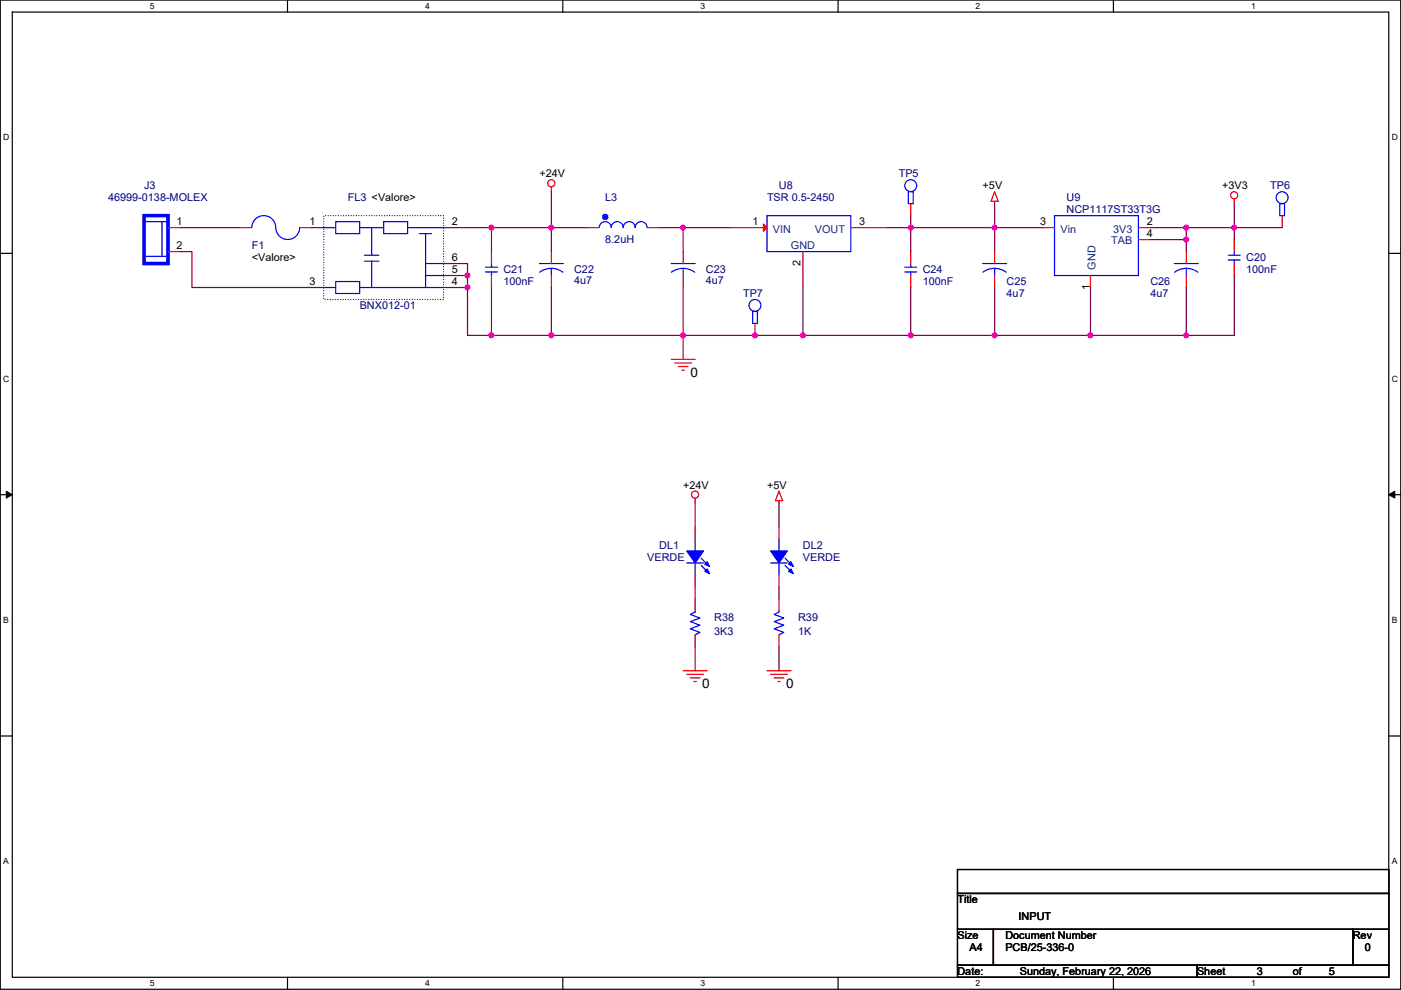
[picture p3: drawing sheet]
<svg xmlns="http://www.w3.org/2000/svg" width="297mm" height="210mm" viewBox="0 0 297 210" stroke-linecap="round" stroke-linejoin="round" font-family="sans-serif">
<path d="M.1 0h296.9v209.8h-296.9zM2.6 2.6h291.8v204.7h-291.8z" fill="none" stroke="#000" stroke-width=".25"/>
<g fill="#fff">
<path d="M31.8 .3h1v2h-1z"/>
<path d="M31.8 207.5h1v2.1h-1z"/>
</g>
<path d="M61 0v2.6M61 207.3v2.5" fill="none" stroke="#000" stroke-width=".25"/>
<g fill="#fff">
<path d="M90.1 .3h1v2h-1z"/>
<path d="M90.1 207.5h1v2.1h-1z"/>
</g>
<path d="M119.3 0v2.6M119.3 207.3v2.5" fill="none" stroke="#000" stroke-width=".25"/>
<g fill="#fff">
<path d="M148.5 .3h1v2h-1z"/>
<path d="M148.5 207.5h1v2.1h-1z"/>
</g>
<path d="M177.7 0v2.6M177.7 207.3v2.5" fill="none" stroke="#000" stroke-width=".25"/>
<g fill="#fff">
<path d="M206.9 .3h1v2h-1z"/>
<path d="M206.9 207.5h1v2.1h-1z"/>
</g>
<path d="M236.1 0v2.6M236.1 207.3v2.5" fill="none" stroke="#000" stroke-width=".25"/>
<g fill="#fff">
<path d="M265.2 .3h1v2h-1z"/>
<path d="M265.2 207.5h1v2.1h-1z"/>
<path d="M.7 28.2h1.3v2h-1.3z"/>
<path d="M295.1 28.2h1.3v2h-1.3z"/>
<path d="M.7 79.3h1.3v2.1h-1.3z"/>
<path d="M295.1 79.3h1.3v2.1h-1.3z"/>
</g>
<path d="M.1 53.7h2.5M294.4 53.7h2.6" fill="none" stroke="#000" stroke-width=".25"/>
<g fill="#fff">
<path d="M.7 130.5h1.2v2h-1.2z"/>
<path d="M295.1 130.5h1.2v2h-1.2z"/>
</g>
<path d="M.1 104.9h2.5M294.4 104.9h2.6" fill="none" stroke="#000" stroke-width=".25"/>
<path d="M1.3 104.2l1.3 .7-1.3 .7zM294.4 104.9l1.3-.7v1.4z" fill="#000" stroke="#000" stroke-width=".21"/>
<g fill="#fff">
<path d="M.7 181.7h1.2v2h-1.2z"/>
<path d="M295.1 181.7h1.2v2h-1.2z"/>
</g>
<path d="M.1 156.1h2.5M294.4 156.1h2.6M203 184.4h91.4v5.1h-91.4zM203 189.5h91.4v7.6h-91.4zM203 197.1h7.6v7.6h-7.6zM210.6 197.1h76.2v7.6h-76.2zM286.8 197.1h7.6v7.6h-7.6zM203 204.7h50.8v2.6h-50.8zM253.8 204.7h40.6v2.6h-40.6z" fill="none" stroke="#000" stroke-width=".25"/>
<g fill="none" stroke="#f00" stroke-width=".25">
<path d="M116.9 39.6v1.1M35.6 48.3h2.6M35.6 53.4h2.6M50.9 48.3h2.5M63.6 48.3h2.5M68.6 48.3h.1M94 48.3h.1M94 58.4h.1M94 55.9h.1M104.2 58.4v2.6M104.2 53.4v2.5M116.9 53.4v2.5"/>
<path d="M116.9 58.4v2.6M124.5 48.3h2.6M137.2 48.3h2.6M144.8 53.4v2.5M144.8 58.4v2.6M155 48.3h7.6M170.2 53.4v7.6M180.4 48.3h7.6M193.1 58.4v2.6M193.1 53.4v2.5M193.1 43.2v2.5M210.9 53.4v2.5"/>
<path d="M210.9 58.4v2.6M210.9 42.7v.5M210.9 40.7l.7 2h-1.5zM221 48.3h2.6M231.2 58.4v2.6M241.4 48.3h2.5M241.4 50.8h2.5M251.5 53.4v2.5M251.5 58.4v2.6M261.7 42.2v1M261.7 55.9v2.5M261.7 50.8v2.6"/>
<path d="M271.8 45.7v2.6M68.6 61h.1M94 61h.1M142.3 76.2h5.1M143.1 77h3.5M143.8 77.7h2.1M144.6 78.5h.5M160.1 68.6v2.5M147.4 105.7v1M147.4 111.8v2.5M165.2 104.2l.7 2h-1.5zM165.2 106.2v.5"/>
<path d="M165.2 111.8v2.5M147.4 134.6v2.6M147.4 127v2.6M147.4 121.9v2.6M165.2 134.6v2.6M165.2 127v2.6M165.2 121.9v2.6M144.8 142.3h5.1M145.6 143h3.6M146.4 143.8h2M147.1 144.5h.5M162.6 142.3h5.1"/>
<path d="M163.4 143h3.5M164.1 143.8h2.1M164.9 144.5h.5"/>
<circle cx="116.9" cy="38.9" r=".76"/>
<circle cx="261.7" cy="41.4" r=".76"/>
<circle cx="147.4" cy="104.9" r=".76"/>
</g>
<g fill="none" stroke="#00f" stroke-width=".25">
<path d="M30.5 47h5.1M30.8 54.4h4.8M34.4 47v7.4M53.4 48.3a2.53 2.53 0 0 1 2.5-2.6 2.53 2.53 0 0 1 2.6 2.6 2.54 2.54 0 0 0 2.5 2.5 2.54 2.54 0 0 0 2.5-2.5M68.6 48.3h2.6M71.2 47h5.1v2.6h-5.1zM71.2 59.7h5.1v2.6h-5.1zM76.3 48.3h2.5v5.8M77.3 54.1h3M77.3 55.4h3M78.8 48.3h2.5M78.8 55.4v5.6h-2.5"/>
<path d="M81.3 47h5.1v2.6h-5.1zM86.4 48.3h7.6M89 49.6h2.5M90.2 49.6v11.4h-11.4M90.2 55.9h3.8M90.2 58.4h3.8M102.9 57.7h2.6M102.9 56.7h2.6M104.2 55.9v.8M104.2 57.7v.7M114.4 55.9h5M114.4 57.7a4.1 4.1 0 0 1 5 0"/>
<path d="M116.9 56.9v1.5M127.1 48.3a1.26 1.26 0 0 1 1.2-1.3 1.26 1.26 0 0 1 1.3 1.3 1.27 1.27 0 0 1 1.2-1.3 1.27 1.27 0 0 1 1.3 1.3 1.27 1.27 0 0 1 1.3-1.3 1.27 1.27 0 0 1 1.3 1.3 1.27 1.27 0 0 1 1.2-1.3 1.27 1.27 0 0 1 1.3 1.3M127.8 45.7l.3-.2h.5l-.5 1M127.8 45.7v.5l.3 .3M127.8 45.7l1 .5M128.1 45.5l.5 1M128.1 46.5h.5M128.6 45.5l.2 .2v.5M128.8 45.7l-1 .5M128.8 46.2l-.2 .3M142.3 55.9h5.1M142.3 57.7a4.1 4.1 0 0 1 5 0"/>
<path d="M144.8 56.9v1.5M162.6 45.7h17.8v7.7h-17.8zM191.8 57.7h2.6M191.8 56.7h2.6M192.6 40.7h1v2.5h-1zM193.1 55.9v.8M193.1 57.7v.7M208.3 55.9h5.1M208.4 57.7a4.1 4.1 0 0 1 4.9 0M210.9 56.9v1.5M223.6 45.7h17.8v12.7h-17.8zM249 55.9h5.1"/>
<path d="M251.5 56.9l-1 .2-1.5 .6M251.5 56.9l1 .2 1.5 .6M251.5 56.9v1.5M260.4 55.1h2.5M260.4 54.1h2.5M261.7 53.4v.7M261.7 55.1v.8M271.3 43.2h1v2.5h-1zM68.6 61h2.6M90.2 61h3.8M159.6 66.1h1v2.5h-1zM145.6 119.4h3.6"/>
<path d="M147.4 114.3v2.6M147.4 119.4v2.5M148.7 118.4l1.5 1.5M148.7 119.9l1.5 1.5M163.4 119.4h3.5M165.2 114.3v2.6M165.2 119.4v2.5M166.4 118.4l1.6 1.5M166.4 119.9l1.6 1.5M147.4 129.6v.2l-1 .5 2 .8-2 .7 2 .8-2 .8 2 .7-1 .5M165.2 129.6v.2l-1.1 .5 2.1 .8-2.1 .7 2.1 .8-2.1 .8 2.1 .7-1 .5"/>
<circle cx="193.1" cy="39.4" r="1.26"/>
<circle cx="271.8" cy="41.9" r="1.26"/>
<circle cx="160.1" cy="64.8" r="1.26"/>
</g>
<path d="M68.6 45.7h25.4v17.8h-25.4z" fill="none" stroke="#00f" stroke-width=".25" stroke-dasharray="0 .5"/>
<path d="M161.9 47.5l.7 .8-.7 .7z" fill="#f00" stroke="#f00" stroke-width=".25"/>
<path d="M30.5 45.7h5.1v10.2h-5.1z" fill="none" stroke="#00f" stroke-width=".76"/>
<g fill="#00f" stroke="#00f" stroke-width=".25">
<path d="M145.6 116.9h3.6l-1.8 2.5z" fill-rule="evenodd"/>
<path d="M149.9 120.7l.5 1-1-.5z" fill-rule="evenodd"/>
<path d="M149.9 119.1l.5 1.1-1-.5z" fill-rule="evenodd"/>
<path d="M163.4 116.9h3.5l-1.7 2.5z" fill-rule="evenodd"/>
<path d="M167.7 120.7l.5 1-1-.5z" fill-rule="evenodd"/>
<path d="M167.7 119.1l.5 1.1-1-.5z" fill-rule="evenodd"/>
</g>
<g fill="none" stroke="#800040" stroke-width=".25">
<path d="M38.2 53.4h2.5v7.6h27.9M38.2 48.3h12.7M66.1 48.3h2.5M94 48.3h10.2M94 55.9h5.1v2.5M94 58.4h5.1M99.1 58.4v2.6M104.2 48.3h12.7M104.2 48.3v5.1M116.9 40.7v7.6M116.9 48.3v5.1M116.9 48.3h7.6"/>
<path d="M139.8 48.3h5M144.8 48.3h10.2M144.8 48.3v5.1M188 48.3h5.1M193.1 48.3v5.1M193.1 45.7v2.6M193.1 48.3h17.8M210.9 48.3h10.1M210.9 48.3v5.1M210.9 43.2v5.1M243.9 48.3h7.6M243.9 50.8h7.6"/>
<path d="M251.5 48.3v2.5M251.5 48.3h10.2M251.5 50.8v2.6M261.7 48.3h10.1M261.7 43.2v5.1M261.7 48.3v2.5M261.7 58.4v12.7h-10.2M94 61h5.1M99.1 61v10.1h5.1M104.2 71.1h12.7M104.2 61v10.1M116.9 61v10.1"/>
<path d="M116.9 71.1h27.9M144.8 61v10.1M144.8 71.1v5.1M144.8 71.1h25.4M170.2 71.1h22.9M170.2 61v10.1M193.1 61v10.1M193.1 71.1h17.8M210.9 71.1h20.3M210.9 61v10.1M231.2 61v10.1M231.2 71.1h20.3"/>
<path d="M251.5 61v10.1M147.4 106.7v5.1M165.2 106.7v5.1M147.4 124.5v2.5M147.4 137.2v5.1M165.2 124.5v2.5M165.2 137.2v5.1"/>
</g>
<g fill="#f0f" stroke="#f0f" stroke-width=".25">
<circle cx="116.9" cy="48.3" r=".5"/>
<circle cx="104.2" cy="48.3" r=".5"/>
<circle cx="144.8" cy="48.3" r=".5"/>
<circle cx="193.1" cy="48.3" r=".5"/>
<circle cx="210.9" cy="48.3" r=".5"/>
<circle cx="251.5" cy="48.3" r=".5"/>
<circle cx="251.5" cy="50.8" r=".5"/>
<circle cx="251.5" cy="71.1" r=".5"/>
<circle cx="116.9" cy="71.1" r=".5"/>
<circle cx="104.2" cy="71.1" r=".5"/>
<circle cx="160.1" cy="71.1" r=".5"/>
<circle cx="144.8" cy="71.1" r=".5"/>
<circle cx="193.1" cy="71.1" r=".5"/>
<circle cx="170.2" cy="71.1" r=".5"/>
<circle cx="231.2" cy="71.1" r=".5"/>
<circle cx="210.9" cy="71.1" r=".5"/>
<circle cx="261.7" cy="48.3" r=".5"/>
<circle cx="99.1" cy="61" r=".5"/>
<circle cx="99.1" cy="58.4" r=".5"/>
</g>
<g font-size="2.8">
<text x="146.4" y="80">0</text>
<text x="148.9" y="146">0</text>
<text x="166.7" y="146">0</text>
</g>
<g font-size="2.3" fill="#000080">
<text x="30.5" y="40.2">J3</text>
<text x="165.2" y="40.2">U8</text>
<text x="190.6" y="37.6">TP5</text>
<text x="269.3" y="40.2">TP6</text>
<text x="22.9" y="42.7">46999-0138-MOLEX</text>
<text x="73.7" y="42.7">FL3 &lt;Valore&gt;</text>
<text x="128.3" y="42.7">L3</text>
<text x="162.6" y="42.7">TSR 0.5-2450</text>
<text x="226.1" y="42.7">U9</text>
<text x="226.1" y="45.3">NCP1117ST33T3G</text>
<text x="53.4" y="52.9">F1</text>
<text x="128.3" y="51.6">8.2uH</text>
<text x="106.7" y="58">C21</text>
<text x="121.7" y="58">C22</text>
<text x="149.7" y="58">C23</text>
<text x="195.6" y="58">C24</text>
<text x="264.2" y="55.4">C20</text>
<text x="264.2" y="58">100nF</text>
<text x="76.3" y="65.6">BNX012-01</text>
<text x="106.7" y="60.5">100nF</text>
<text x="121.7" y="60.2">4u7</text>
<text x="149.7" y="60.2">4u7</text>
<text x="157.5" y="63">TP7</text>
<text x="195.6" y="60.5">100nF</text>
<text x="213.4" y="60.5">C25</text>
<text x="213.4" y="63">4u7</text>
<text x="243.9" y="60.5">C26</text>
<text x="243.9" y="63">4u7</text>
<text x="137.2" y="118.9">VERDE</text>
<text x="139.8" y="116.4">DL1</text>
<text x="170.2" y="116.4">DL2</text>
<text x="170.2" y="118.9">VERDE</text>
<text x="151.4" y="131.6">R38</text>
<text x="169.2" y="131.6">R39</text>
<text x="151.4" y="134.7">3K3</text>
<text x="169.2" y="134.7">1K</text>
</g>
<g font-size="2.3">
<text x="114.4" y="37.6">+24V</text>
<text x="208.3" y="40.2">+5V</text>
<text x="259.1" y="40.2">+3V3</text>
<text x="37.4" y="47.8">1</text>
<text x="65.6" y="47.8">1</text>
<text x="95.8" y="47.8">2</text>
<text x="159.6" y="47.8">1</text>
<text x="182.2" y="47.8">3</text>
<text x="220.5" y="47.8">3</text>
<text x="243.1" y="47.8">2</text>
<text x="37.4" y="52.8">2</text>
<text x="243.1" y="50.3">4</text>
<text x="53.4" y="55.4">&lt;Valore&gt;</text>
<text x="95.8" y="57.9">5</text>
<text x="95.8" y="55.4">6</text>
<text x="169.7" y="56.4" transform="rotate(-90 169.7 56.4)">2</text>
<text x="65.6" y="60.5">3</text>
<text x="95.8" y="60.5">4</text>
<text x="231" y="61.5" transform="rotate(-90 231 61.5)">1</text>
<text x="144.8" y="103.7">+24V</text>
<text x="162.6" y="103.7">+5V</text>
<text x="203" y="191.6">Title</text>
<text x="216" y="195.1">INPUT</text>
<text x="203" y="199.2">Size</text>
<text x="205.5" y="201.7">A4</text>
<text x="213.2" y="199.2">Document Number</text>
<text x="213.2" y="201.7">PCB/25-336-0</text>
<text x="286.8" y="199.2">Rev</text>
<text x="289.4" y="201.7">0</text>
<text x="203" y="206.8">Date:</text>
<text x="216.2" y="206.8">Sunday, February 22, 2026</text>
<text x="253.8" y="206.8">Sheet</text>
<text x="266.5" y="206.8">3</text>
<text x="274.1" y="206.8">of</text>
<text x="281.7" y="206.8">5</text>
</g>
<g font-size="2.3" fill="#004080">
<text x="163.9" y="49.3">VIN</text>
<text x="167.7" y="52.9">GND</text>
<text x="172.8" y="49.3">VOUT</text>
<text x="224.9" y="49.3">Vin</text>
<text x="235.6" y="51.9">TAB</text>
<text x="236" y="49.3">3V3</text>
<text x="232.3" y="57.2" transform="rotate(-90 232.3 57.2)">GND</text>
</g>
<g font-size="1.8">
<text x="31.8" y="1.9">5</text>
<text x="90.1" y="1.9">4</text>
<text x="148.5" y="1.9">3</text>
<text x="206.9" y="1.9">2</text>
<text x="265.2" y="1.9">1</text>
<text x=".7" y="29.8">D</text>
<text x="295.1" y="29.8">D</text>
<text x=".7" y="81">C</text>
<text x="295.1" y="81">C</text>
<text x=".7" y="132.1">B</text>
<text x="295.1" y="132.1">B</text>
<text x=".7" y="183.3">A</text>
<text x="295.1" y="183.3">A</text>
<text x="31.8" y="209.2">5</text>
<text x="90.1" y="209.2">4</text>
<text x="148.5" y="209.2">3</text>
<text x="206.9" y="209.2">2</text>
<text x="265.2" y="209.2">1</text>
</g>
</svg>
